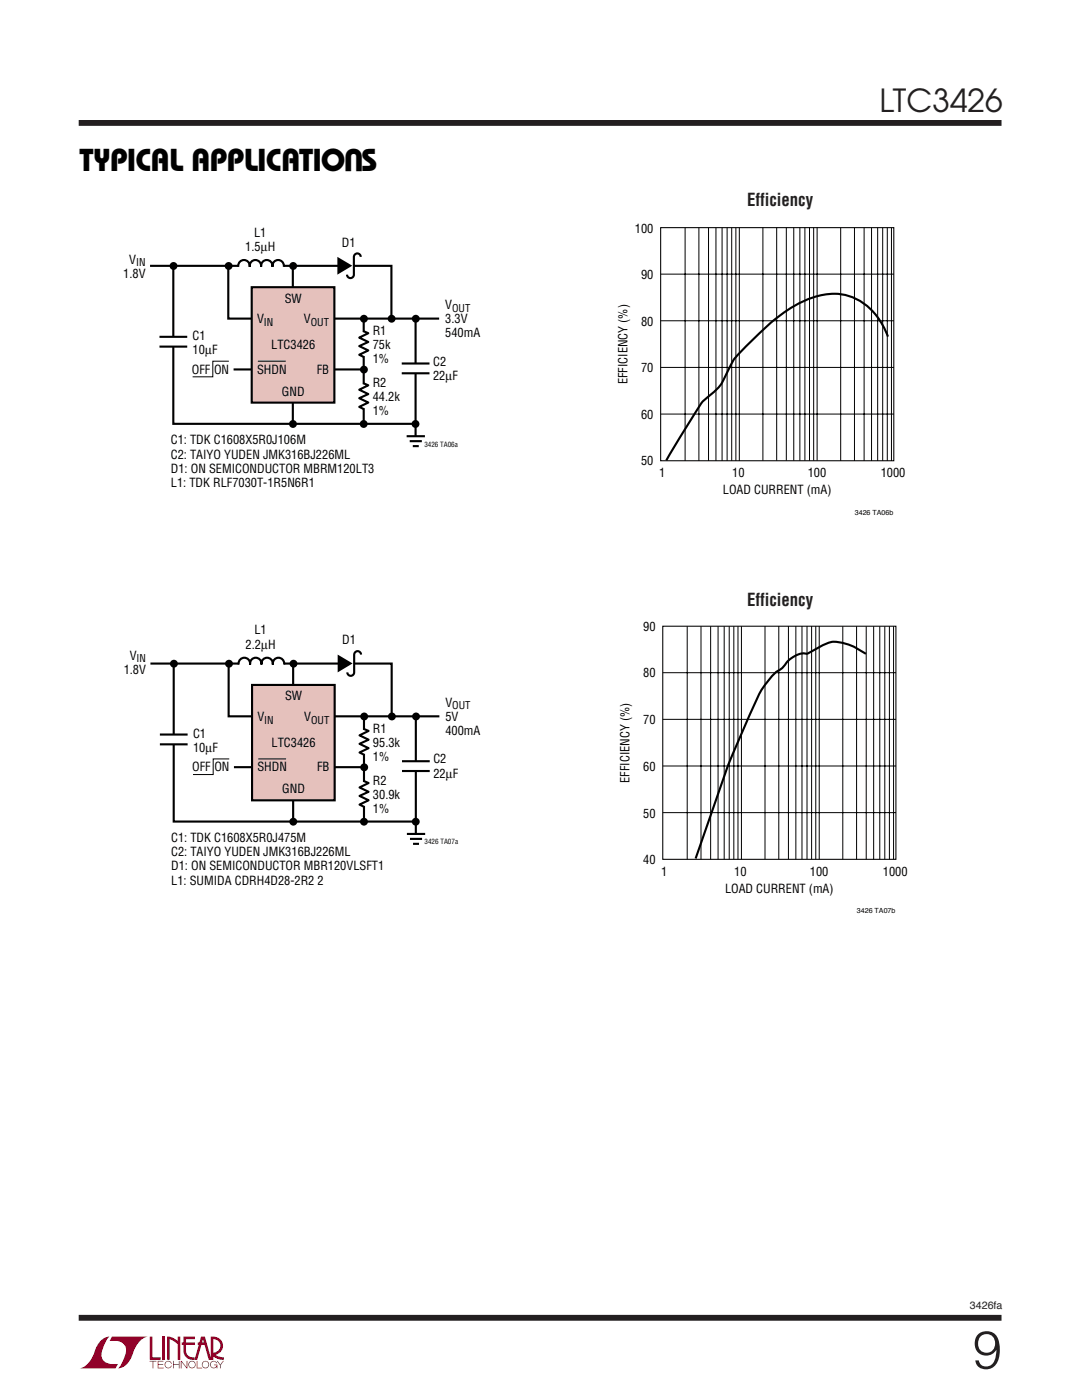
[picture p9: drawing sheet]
<svg xmlns="http://www.w3.org/2000/svg" width="216mm" height="279mm" viewBox="0 0 216 279" stroke-linecap="round" stroke-linejoin="round" font-family="sans-serif">
<path d="M15.7 24.5h184.1M15.7 263h184.1" fill="none" stroke="#231f20" stroke-width="1.2" stroke-linecap="butt"/>
<g fill="#900027">
<path d="M29.9 266.7h.5v4.2h1.7v.5h-2.2z"/>
<path d="M20.4 267.3l.4-.3 1.1-.3a5.2 5.2 0 0 0-1.6 4.2 2.65 2.65 0 0 0 3.2 1.3l-.4 .9h-7.2a5 5 0 0 0 3.2-3.9l.3-.8z"/>
<path d="M22.3 266.7h7.2a5 5 0 0 0-3.2 3.9 3.3 3.3 0 0 1-2.8 2.5 5.2 5.2 0 0 0 1.6-4.2 2.65 2.65 0 0 0-3.2-1.3z"/>
<path d="M32.4 266.7h.5v4.7h-.5z"/>
<path d="M33.3 266.7l1.1 .2 1.1 .7v-.9h.5v4.7h-.5v-3.1l-1.6-1v4.1h-.6z"/>
<path d="M29.9 271.6h1.3v.1h-.6v1.4h-.1v-1.4h-.6z"/>
<path d="M31.5 271.6h1.1v.1h-1v.6h1v.1h-1v.6h1.1v.1h-1.2z"/>
<path d="M34.5 271.6h.2v.7h1v-.7h.1v1.5h-.1v-.7h-1v.7h-.2z"/>
<path d="M36.1 271.6h.1l1 1.3v-1.3h.2v1.5h-.2l-1-1.3v1.3h-.1z"/>
<path d="M39.3 271.6h.1v1.4h.9v.1h-1z"/>
<path d="M43.3 271.6h.1l.6 .7 .5-.7h.2l-.7 .9v.6h-.1v-.6z"/>
<path d="M36.6 266.7h2.3v.6h-1.8v.6h1.8v.5h-1.8v1.2a1.35 1.35 0 0 0 1.7 1.3v.5l1.3-4.6 .8-.1 1.2 4.2v-4.2a1.88 1.88 0 0 1 2.3 1.4 1.88 1.88 0 0 1-1.4 2.3l.7 .4 1 .1v.5h-.4a3.4 3.4 0 0 1-1.9-.8v-.6a1.37 1.37 0 0 0 1.6-1.3 1.37 1.37 0 0 0-1.4-1.4v4.1h-.9l-.9-3h-1.3v-.5h1.2l-.2-.6-1.2 4.1a2.1 2.1 0 0 1-2.6-1.3l-.1-1.7h-.3v-.5h.3z"/>
<path d="M37.8 271.8a.74 .74 0 0 1 1.1 .1 .74 .74 0 0 1-.4 1.1 .74 .74 0 0 1-.9-.7h.1a.6 .6 0 0 0 .9 .6 .6 .6 0 0 0 .1-1 .6 .6 0 0 0-.9 .2l-.1 .2h-.1z"/>
<path d="M40.5 271.8a.74 .74 0 0 1 1.1 .1 .74 .74 0 0 1-.4 1.1 .74 .74 0 0 1-.9-.7h.1a.6 .6 0 0 0 .9 .6 .6 .6 0 0 0 .1-1 .6 .6 0 0 0-.9 .2l-.1 .2h-.1z"/>
<path d="M42.1 271.8a.73 .73 0 0 1 1.2 .3h-.1a.6 .6 0 0 0-1-.2 .6 .6 0 0 0 .1 .9 .6 .6 0 0 0 .9-.3h-.5v-.2h.7v.8h-.2v-.3a.74 .74 0 0 1-1 .1 .74 .74 0 0 1-.1-1.1z"/>
<path d="M33 271.8a.73 .73 0 0 1 1.3 .4h-.2a.6 .6 0 0 0-.9-.4 .6 .6 0 0 0 0 1 .6 .6 0 0 0 .9-.2h.2a.74 .74 0 0 1-1.1 .4 .74 .74 0 0 1-.2-1.2z"/>
</g>
<g fill="none" stroke="#000" stroke-width=".42">
<path d="M29.9 53.1h48.2v10.5M45.6 52.9v10.7h42M47.5 53.2a1.16 1.16 0 0 1 1.2-1.3 1.16 1.16 0 0 1 1.1 1.3 1.15 1.15 0 0 1 1.2-1.3 1.15 1.15 0 0 1 1.1 1.3 1.15 1.15 0 0 1 1.1-1.3 1.15 1.15 0 0 1 1.2 1.3 1.16 1.16 0 0 1 1.1-1.3 1.16 1.16 0 0 1 1.1 1.3M58.4 53.2v31.3M72 51.3a.69 .69 0 0 0-.7-.7 .69 .69 0 0 0-.7 .7v3.5a.69 .69 0 0 1-.7 .7 .69 .69 0 0 1-.7-.7M46.6 73.7h26M72.5 66.1l1 .4-1.8 .9 1.8 .8-1.8 .9 1.8 .8-1.8 .9 1 .5M72.5 76.5l1 .4-1.8 .9 1.8 .8-1.8 .9 1.8 .8-1.8 .9 1 .5M72.6 64v20.5M80.2 72.5h5.5M80.2 74.5h5.5M82.9 64v24.9"/>
<path d="M81.1 87.1h3.7M81.8 88h2.4M82.4 89h1.2"/>
</g>
<path d="M47.6 53.1h9M68.4 53h2.2M72.6 66.3v4.8M72.6 76.7v4.8M82.9 72.6v1.9M83 87.1v2.2" fill="none" stroke="#fff" stroke-width="1.1" stroke-linecap="butt"/>
<g fill="#000">
<path d="M67.3 51.3l3 1.7-3 1.8z"/>
<circle cx="45.6" cy="53.1" r=".79"/>
<circle cx="58.5" cy="53.1" r=".79"/>
<circle cx="72.6" cy="73.8" r=".79"/>
<circle cx="72.6" cy="63.6" r=".79"/>
<circle cx="78.1" cy="63.6" r=".79"/>
<circle cx="83" cy="63.6" r=".79"/>
<circle cx="58.5" cy="84.6" r=".79"/>
<circle cx="72.6" cy="84.6" r=".79"/>
<circle cx="82.9" cy="84.6" r=".79"/>
</g>
<path d="M50.2 57.3h16.5v23h-16.5z" fill="#e5c1bc"/>
<g fill="none" stroke="#000" stroke-width=".42">
<path d="M34.6 53.4v31.2h48.3M50.2 57.3h16.5v23h-16.5zM31.8 67.2h5.6M31.8 69.2h5.6M30 132.4h48.2v10.6M45.6 132.3v10.7h42.1M47.6 132.6a1.16 1.16 0 0 1 1.1-1.3 1.16 1.16 0 0 1 1.2 1.3 1.15 1.15 0 0 1 1.1-1.3 1.15 1.15 0 0 1 1.2 1.3 1.15 1.15 0 0 1 1.1-1.3 1.15 1.15 0 0 1 1.1 1.3 1.16 1.16 0 0 1 1.2-1.3 1.16 1.16 0 0 1 1.1 1.3M58.5 132.6v31.3M72 130.6a.68 .68 0 0 0-.7-.6 .68 .68 0 0 0-.6 .7v3.5a.69 .69 0 0 1-.7 .7 .69 .69 0 0 1-.7-.7M46.7 153.1h26M72.5 145.4l1 .5-1.8 .9 1.8 .8-1.8 .8 1.8 .9-1.8 .9 1 .5M72.5 155.8l1 .5-1.8 .9 1.8 .8-1.8 .8 1.8 .9-1.8 .9 1 .5"/>
<path d="M72.6 143.3v20.6M80.2 151.9h5.5M80.2 153.9h5.5M83 143.3v25M81.2 166.4h3.6M81.8 167.4h2.4M82.4 168.4h1.2"/>
</g>
<path d="M34.6 67.2v2M47.7 132.4h9M68.4 132.4h2.2M72.6 145.6v4.9M72.6 156v4.9M83 151.9v2M83 166.4v2.3" fill="none" stroke="#fff" stroke-width="1.1" stroke-linecap="butt"/>
<g fill="#000">
<path d="M67.4 130.6l3 1.8-3 1.8z"/>
<circle cx="34.6" cy="53.1" r=".79"/>
<circle cx="45.7" cy="132.5" r=".79"/>
<circle cx="58.6" cy="132.5" r=".79"/>
<circle cx="72.7" cy="153.1" r=".79"/>
<circle cx="72.7" cy="143" r=".79"/>
<circle cx="78.2" cy="143" r=".79"/>
<circle cx="83" cy="143" r=".79"/>
<circle cx="58.5" cy="164" r=".79"/>
<circle cx="72.6" cy="164" r=".79"/>
<circle cx="83" cy="164" r=".79"/>
</g>
<path d="M45.7 72.1h-3.2v3.1h-4.1M51.5 72.1h5.5" fill="none" stroke="#000" stroke-width=".2"/>
<path d="M50.3 136.7h16.5v23h-16.5z" fill="#e5c1bc"/>
<path d="M177.2 67.2a12.1 12.1 0 0 0-9.7-8.5 17.9 17.9 0 0 0-11.6 4.1l-1.9 1.5-2.3 2.1a34.8 34.8 0 0 0-5.6 6 23.9 23.9 0 0 1-3 5.2l-.6 .6a10.5 10.5 0 0 0-3.9 4.3l-5.6 9.4M34.7 132.8v31.2h48.3M50.3 136.7h16.5v23h-16.5zM172.8 130.5l-.2-.1a10.6 10.6 0 0 0-6.9-2.2l-1.5 .6-2.2 1.2a1.54 1.54 0 0 1-1.6 .4 5.9 5.9 0 0 0-4.3 2.9 13.1 13.1 0 0 0-4.8 5.7 182 182 0 0 0-9.8 24.7l-2.7 7.6M31.9 146.6h5.5M31.9 148.6h5.5" fill="none" stroke="#000" stroke-width=".42"/>
<path d="M34.7 146.6v1.9" fill="none" stroke="#fff" stroke-width="1.1" stroke-linecap="butt"/>
<circle cx="34.7" cy="132.5" r=".79" fill="#000"/>
<g fill="none" stroke="#000" stroke-width=".2">
<path d="M131.8 54.7h46.6M136.7 45.4v46.6M139.5 45.4v46.6M141.4 45.4v46.6M142.9 45.4v46.6M144.1 45.4v46.6M145.1 45.4v46.6M146 45.4v46.6M146.8 45.4v46.6M147.5 45.4v46.6M152.2 45.4v46.5M155 45.4v46.5"/>
<path d="M156.9 45.4v46.5M158.4 45.4v46.5M159.6 45.4v46.5M160.6 45.4v46.5M161.5 45.4v46.5M162.4 45.4v46.5M163 45.4v46.5M167.7 45.4v46.6M170.5 45.4v46.6M172.4 45.4v46.6M173.9 45.4v46.6M175.1 45.4v46.6"/>
<path d="M176.1 45.4v46.6M177 45.4v46.6M177.9 45.4v46.6M131.8 64h46.6M131.8 73.3h46.6M131.8 82.6h46.6M132.2 134.3h46.6M137.1 125v46.5M139.9 125v46.5M141.8 125v46.5M143.3 125v46.5M144.5 125v46.5"/>
<path d="M145.5 125v46.5M146.4 125v46.5M147.3 125v46.5M147.9 125v46.5M152.6 124.9v46.6M155.4 124.9v46.6M157.3 124.9v46.6M158.8 124.9v46.6M160 124.9v46.6M161 124.9v46.6M161.9 124.9v46.6M162.8 124.9v46.6"/>
<path d="M163.5 124.9v46.6M168.2 125v46.5M170.9 125v46.5M172.8 125v46.5M174.3 125v46.5M175.5 125v46.5M176.6 125v46.5M177.5 125v46.5M178.3 125v46.5M45.7 151.5h-3.2v3.1h-4M51.5 151.5h5.6M132.2 143.6h46.6"/>
<path d="M132.2 152.9h46.6M132.2 162.2h46.6"/>
</g>
<path d="M131.8 45.4h46.5v46.6h-46.5zM132.2 125h46.6v46.5h-46.6z" fill="none" stroke="#000" stroke-width=".21"/>
<text font-size="10.6" fill="#231f20" x="194.1" y="273.1">9</text>
<text font-size="6.3" fill="#231f20" x="175.5" y="22.4">LTC3426</text>
<g font-size="6.3">
<text x="72.5" y="29.8" transform="rotate(-180 72.5 29.8)">U</text>
<text x="15.9" y="34.2">TYPICAL APPLICATIO S</text>
</g>
<g font-size="3.5" fill="#231f20">
<text x="149.1" y="41.1">Efficiency</text>
<text x="149.1" y="121">Efficiency</text>
</g>
<g font-size="2.5">
<text x="50.7" y="47.2">L1</text>
<text x="126.7" y="46.5">100</text>
<text x="25.8" y="52.6">V</text>
<text x="48.9" y="50.1">1.5µH</text>
<text x="68.2" y="49.2">D1</text>
<text x="24.6" y="55.4">1.8V</text>
<text x="127.9" y="55.6">90</text>
<text x="51.3" y="64.5">V</text>
<text x="56.8" y="60.4">SW</text>
<text x="60.6" y="64.5">V</text>
<text x="88.8" y="61.7">V</text>
<text x="88.8" y="64.5">3.3V</text>
<text x="127.9" y="65">80</text>
<text x="38.4" y="67.8">C1</text>
<text x="38.4" y="70.7">10µF</text>
<text x="54.1" y="69.7">LTC3426</text>
<text x="74.4" y="66.9">R1</text>
<text x="74.4" y="69.7">75k</text>
<text x="88.8" y="67.3">540mA</text>
<text x="38.3" y="74.6">OFF ON</text>
<text x="51.3" y="74.6">SHDN</text>
<text x="63.2" y="74.6">FB</text>
<text x="74.4" y="72.5">1%</text>
<text x="74.4" y="77.2">R2</text>
<text x="86.4" y="73">C2</text>
<text x="86.4" y="75.8">22µF</text>
<text x="125.2" y="76.7" transform="rotate(-90 125.2 76.7)">EFFICIENCY (%)</text>
<text x="127.9" y="74.3">70</text>
<text x="56.3" y="78.9">GND</text>
<text x="74.4" y="80.1">44.2k</text>
<text x="74.4" y="82.9">1%</text>
<text x="127.9" y="83.7">60</text>
<text x="34.1" y="88.7">C1: TDK C1608X5R0J106M</text>
<text x="34.1" y="91.5">C2: TAIYO YUDEN JMK316BJ226ML</text>
<text x="34.1" y="94.3">D1: ON SEMICONDUCTOR MBRM120LT3</text>
<text x="127.9" y="92.9">50</text>
<text x="131.5" y="95.3">1</text>
<text x="146.1" y="95.3">10</text>
<text x="161.2" y="95.3">100</text>
<text x="175.7" y="95.3">1000</text>
<text x="34.1" y="97.2">L1: TDK RLF7030T-1R5N6R1</text>
<text x="144.2" y="98.6">LOAD CURRENT (mA)</text>
<text x="25.9" y="131.7">V</text>
<text x="49" y="129.4">2.2µH</text>
<text x="50.8" y="126.6">L1</text>
<text x="68.3" y="128.6">D1</text>
<text x="128.3" y="126">90</text>
<text x="24.7" y="134.5">1.8V</text>
<text x="128.3" y="135.2">80</text>
<text x="51.4" y="143.9">V</text>
<text x="56.9" y="139.8">SW</text>
<text x="60.7" y="143.9">V</text>
<text x="88.9" y="141.1">V</text>
<text x="88.9" y="143.9">5V</text>
<text x="38.5" y="147.2">C1</text>
<text x="54.2" y="149.1">LTC3426</text>
<text x="74.4" y="146.2">R1</text>
<text x="74.4" y="149.1">95.3k</text>
<text x="88.9" y="146.7">400mA</text>
<text x="128.3" y="144.5">70</text>
<text x="38.4" y="153.9">OFF ON</text>
<text x="38.5" y="150">10µF</text>
<text x="51.4" y="153.9">SHDN</text>
<text x="63.3" y="153.9">FB</text>
<text x="74.4" y="151.9">1%</text>
<text x="86.5" y="152.4">C2</text>
<text x="86.5" y="155.2">22µF</text>
<text x="128.3" y="153.9">60</text>
<text x="56.3" y="158.3">GND</text>
<text x="74.4" y="156.6">R2</text>
<text x="74.4" y="159.4">30.9k</text>
<text x="125.6" y="156.2" transform="rotate(-90 125.6 156.2)">EFFICIENCY (%)</text>
<text x="74.4" y="162.3">1%</text>
<text x="128.3" y="163.2">50</text>
<text x="34.2" y="168.1">C1: TDK C1608X5R0J475M</text>
<text x="34.2" y="170.9">C2: TAIYO YUDEN JMK316BJ226ML</text>
<text x="34.2" y="173.7">D1: ON SEMICONDUCTOR MBR120VLSFT1</text>
<text x="128.3" y="172.4">40</text>
<text x="34.2" y="176.5">L1: SUMIDA CDRH4D28-2R2 2</text>
<text x="132" y="174.8">1</text>
<text x="144.7" y="178.1">LOAD CURRENT (mA)</text>
<text x="146.5" y="174.8">10</text>
<text x="161.6" y="174.8">100</text>
<text x="176.2" y="174.8">1000</text>
</g>
<g font-size="2.1">
<text x="27.2" y="53.1">IN</text>
<text x="52.7" y="65">IN</text>
<text x="62" y="65">OUT</text>
<text x="90.2" y="62.2">OUT</text>
<text x="27.3" y="132.2">IN</text>
<text x="90.3" y="141.6">OUT</text>
<text x="52.7" y="144.4">IN</text>
<text x="62.1" y="144.4">OUT</text>
</g>
<text font-size="2.1" fill="#231f20" x="193.5" y="261.3">3426fa</text>
<g font-size="1.4">
<text x="84.7" y="89.2">3426 TA06a</text>
<text x="170.6" y="102.7">3426 TA06b</text>
<text x="84.7" y="168.5">3426 TA07a</text>
<text x="171" y="182.3">3426 TA07b</text>
</g>
</svg>
